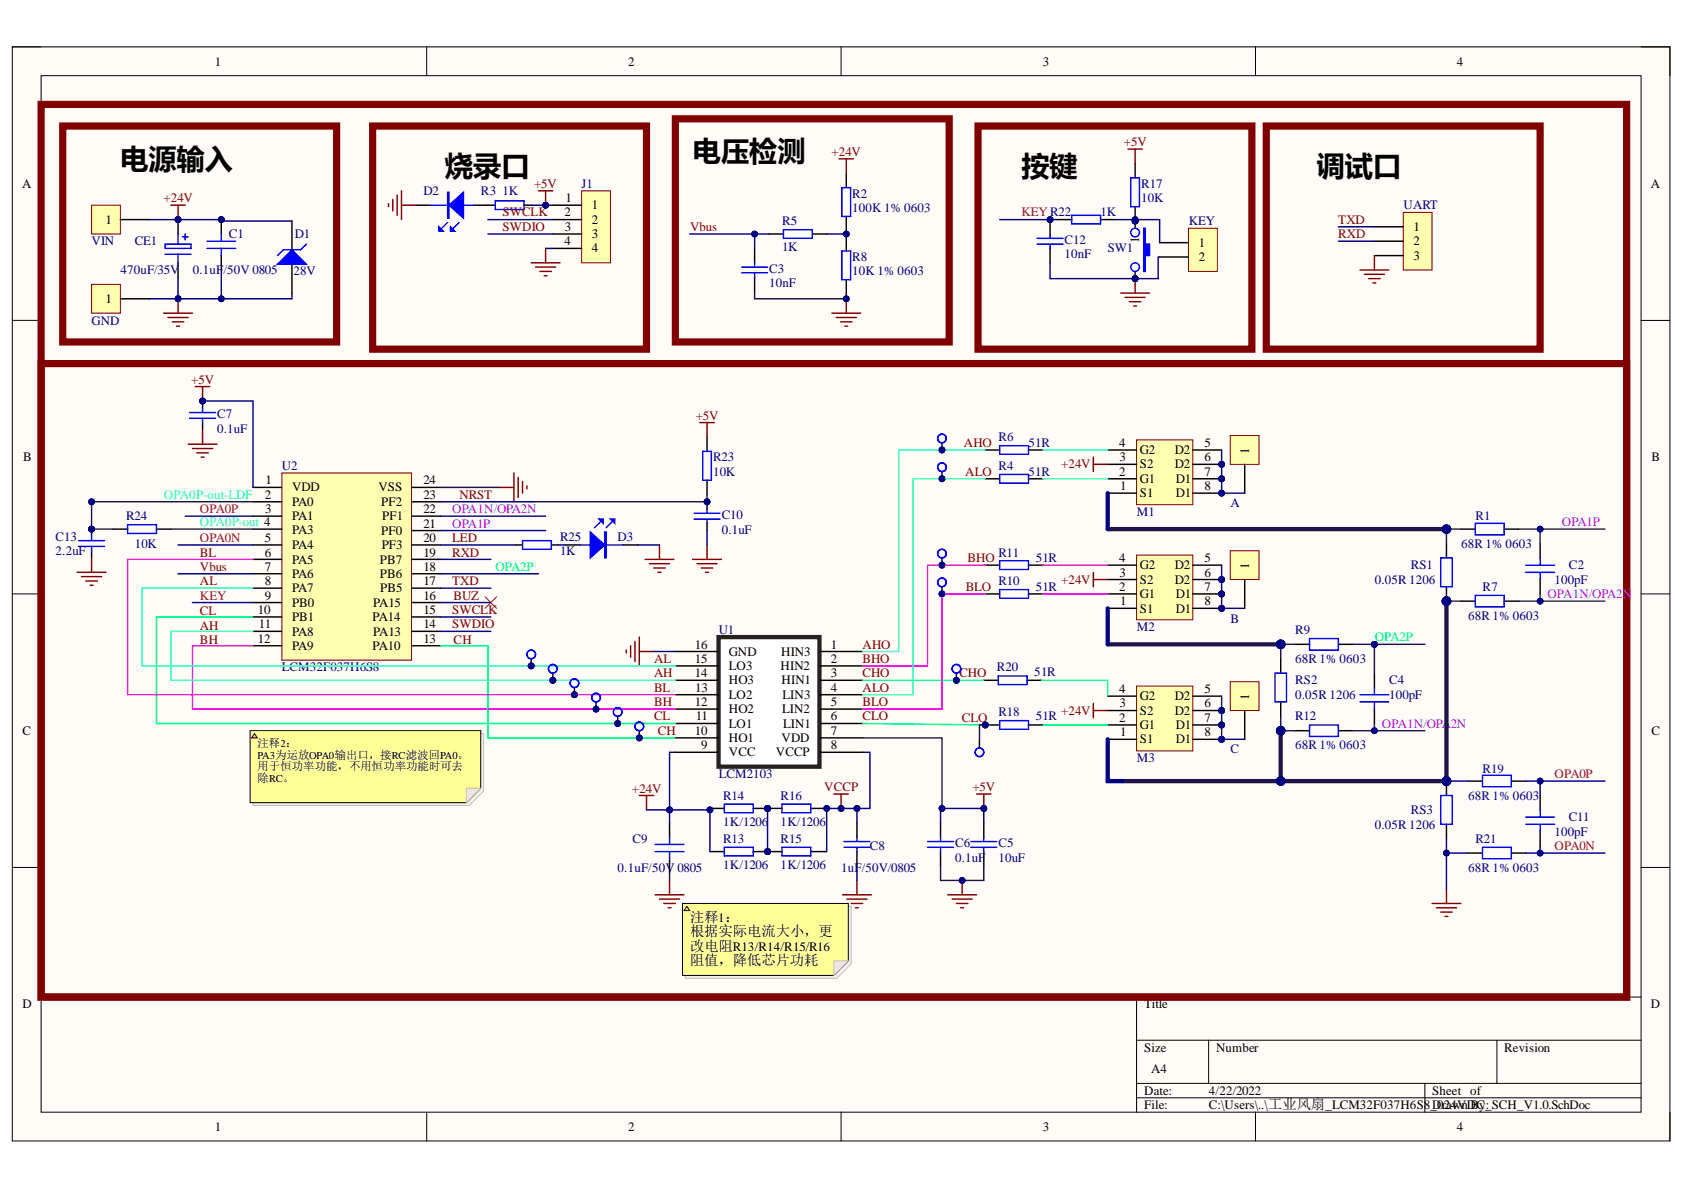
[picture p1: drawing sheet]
# Altium schematic sheet 工业水泵_LCM32F037H6S8_024VDC_SCH_V1.0.SchDoc
size A4

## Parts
A  CON1  [CON-F1.5]  (value not drawn)
B  CON1  [CON-F1.5]  (value not drawn)
C  CON1  [CON-F1.5]  (value not drawn)
C1  0.1uF/50V 0805  [C0805]
C2  100pF  [C0603]
C3  10nF  [C0603]
C4  100pF  [C0603]
C5  10uF  [C0805]
C6  0.1uF  [C0603]
C7  0.1uF  [C0603]
C8  1uF/50V/0805  [C0805]
C9  0.1uF/50V 0805  [C0805X]
C10  0.1uF  [C0603]
C11  100pF  [C0603]
C12  10nF  [C0603]
C13  2.2uF  [C0603]
CE1  470uF/35V  [C-DR10-5]
D1  28V  [SMB]
D2  (no value)  [0603-LED/H]
D3  (no value)  [0603-LED/H]
GND  CON1  [CON-F1.5]  (value not drawn)
J1  CON4  [SIP4]  (value not drawn)
KEY  CON2  [SIP2]  (value not drawn)
M1  BPM0405CG  [SOP-8S]  (value not drawn)
M2  BPM0405CG  [SOP-8S]  (value not drawn)
M3  BPM0405CG  [SOP-8S]  (value not drawn)
R1  68R 1% 0603  [R0603]
R2  100K 1% 0603  [R0603]
R3  1K  [R0603]
R4  51R  [R0603]
R5  1K  [R0603]
R6  51R  [R0603]
R7  68R 1% 0603  [R0603]
R8  10K 1% 0603  [R0603]
R9  68R 1% 0603  [R0603]
R10  51R  [R0603]
R11  51R  [R0603]
R12  68R 1% 0603  [R0603]
R13  1K/1206  [1206/X]
R14  1K/1206  [1206/X]
R15  1K/1206  [1206/X]
R16  1K/1206  [1206/X]
R17  10K  [R0603]
R18  51R  [R0603]
R19  68R 1% 0603  [R0603]
R20  51R  [R0603]
R21  68R 1% 0603  [R0603]
R22  1K  [R0603]
R23  10K  [R0603]
R24  10K  [R0603]
R25  1K  [R0603]
RS1  0.05R 1206  [1206/X]
RS2  0.05R 1206  [1206/X]
RS3  0.05R 1206  [1206/X]
SW1  SW-PB  (value not drawn)
TP1  TestPoint  [TP_1.0-A]  (value not drawn)
TP2  TestPoint  [TP_1.0-A]  (value not drawn)
TP3  TestPoint  [TP_1.0-A]  (value not drawn)
TP4  TestPoint  [TP_1.0-A]  (value not drawn)
TP5  TestPoint  [TP_1.0-A]  (value not drawn)
TP6  TestPoint  [TP_1.0-A]  (value not drawn)
TP7  TestPoint  [TP_1.0-A]  (value not drawn)
TP8  TestPoint  [TP_1.0-A]  (value not drawn)
TP9  TestPoint  [TP_1.0-A]  (value not drawn)
TP10  TestPoint  [TP_1.0-A]  (value not drawn)
TP11  TestPoint  [TP_1.0-A]  (value not drawn)
TP12  TestPoint  [TP_1.0-A]  (value not drawn)
U1  LCM2103  [SOP16]
U2  LCM32F037H6S8  [SSOP24-H]
UART  CON3  [SIP3]  (value not drawn)
VIN  CON1  [CON-F1.5]  (value not drawn)

## Blocks framed on the sheet
电源输入: C1 CE1 D1 GND VIN
烧录口: D2 J1 R3
电压检测: C3 R2 R5 R8
按键: C12 KEY R17 R22 SW1
调试口: UART

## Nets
+5V: C5.2 C6.2 C7.1 J1.1 R3.2 R17.1 R23.1 U1.7(VDD) U2.1(VDD)
+24V: C1.1 C9.1 CE1.1 D1.2(K) M1.3(S2) M2.3(S2) M3.3(S2) R2.1 R13.2 R14.2 U1.9(VCC) VIN.1
GND: C1.2 C3.2 C5.1 C6.1 C7.2 C8.1 C9.2 C10.2 C12.2 C13.2 CE1.2 D1.1(A) D2.1 D3.1 GND.1 J1.4 KEY.2 R8.2 R21.2 RS3.2 SW1.2 U1.16(GND) U2.24(VSS) UART.3
VCCP: C8.2 R15.1 R16.1 U1.8(VCCP)
AH: TP8.1 U1.14(HO3) U2.11(PA8)
AHO: R6.1 TP1.1 U1.1(HIN3)
AL: TP7.1 U1.15(LO3) U2.8(PA7)
ALO: R4.1 TP2.1 U1.4(LIN3)
BH: TP10.1 U1.12(HO2) U2.12(PA9)
BHO: R11.1 TP3.1 U1.2(HIN2)
BL: TP9.1 U1.13(LO2) U2.6(PA5)
BLO: R10.1 TP4.1 U1.5(LIN2)
BUZ: U2.16(PA15)
CH: TP12.1 U1.10(HO1) U2.13(PA10)
CHO: R20.1 TP5.1 U1.3(HIN1)
CL: TP11.1 U1.11(LO1) U2.10(PB1)
CLO: R18.1 TP6.1 U1.6(LIN1)
KEY: C12.1 R22.1 U2.9(PB0)
LED: R25.2 U2.20(PF3)
NRST: C10.1 R23.2 U2.23(PF2)
OPA0N: C11.1 R21.1 U2.5(PA4)
OPA0P: C11.2 R19.1 U2.3(PA1)
OPA0P-out: R24.1 U2.4(PA3)
OPA0P-out-LDF: C13.1 R24.2 U2.2(PA0)
OPA1N/OPA2N: C2.1 C4.1 R7.1 R12.1 U2.22(PF1)
OPA1P: C2.2 R1.1 U2.21(PF0)
OPA2P: C4.2 R9.1 U2.18(PB6)
RXD: U2.19(PB7) UART.2
SWCLK: J1.2 U2.15(PA14)
SWDIO: J1.3 U2.14(PA13)
TXD: U2.17(PB5) UART.1
Vbus: C3.1 R5.2 U2.7(PA6)
NetA_1: A.1 M1.5(D2) M1.6(D2) M1.7(D1) M1.8(D1)
NetB_1: B.1 M2.5(D2) M2.6(D2) M2.7(D1) M2.8(D1)
NetC_1: C.1 M3.5(D2) M3.6(D2) M3.7(D1) M3.8(D1)
NetD2_2: D2.2 R3.1
NetD3_2: D3.2 R25.1
NetKEY_1: KEY.1 R17.2 R22.2 SW1.1
NetM1_1: M1.1(S1) R1.2 RS1.1
NetM1_2: M1.2(G1) R4.2
NetM1_4: M1.4(G2) R6.2
NetM2_1: M2.1(S1) R9.2 RS2.1
NetM2_2: M2.2(G1) R10.2
NetM2_4: M2.4(G2) R11.2
NetM3_1: M3.1(S1) R7.2 R12.2 R19.2 RS1.2 RS2.2 RS3.1
NetM3_2: M3.2(G1) R18.2
NetM3_4: M3.4(G2) R20.2
NetR2_2: R2.2 R5.1 R8.1
NetR13_1: R13.1 R14.1 R15.2 R16.2

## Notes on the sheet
- 注释2：
  PA3为运放OPA0输出口，接RC滤波回PA0。
  用于恒功率功能，不用恒功率功能时可去除RC。
- 注释1：
  根据实际电流大小，更改电阻R13/R14/R15/R16阻值，降低芯片功耗
- Labels drawn without touching a wire or pin: AH, BH, CH, CL
